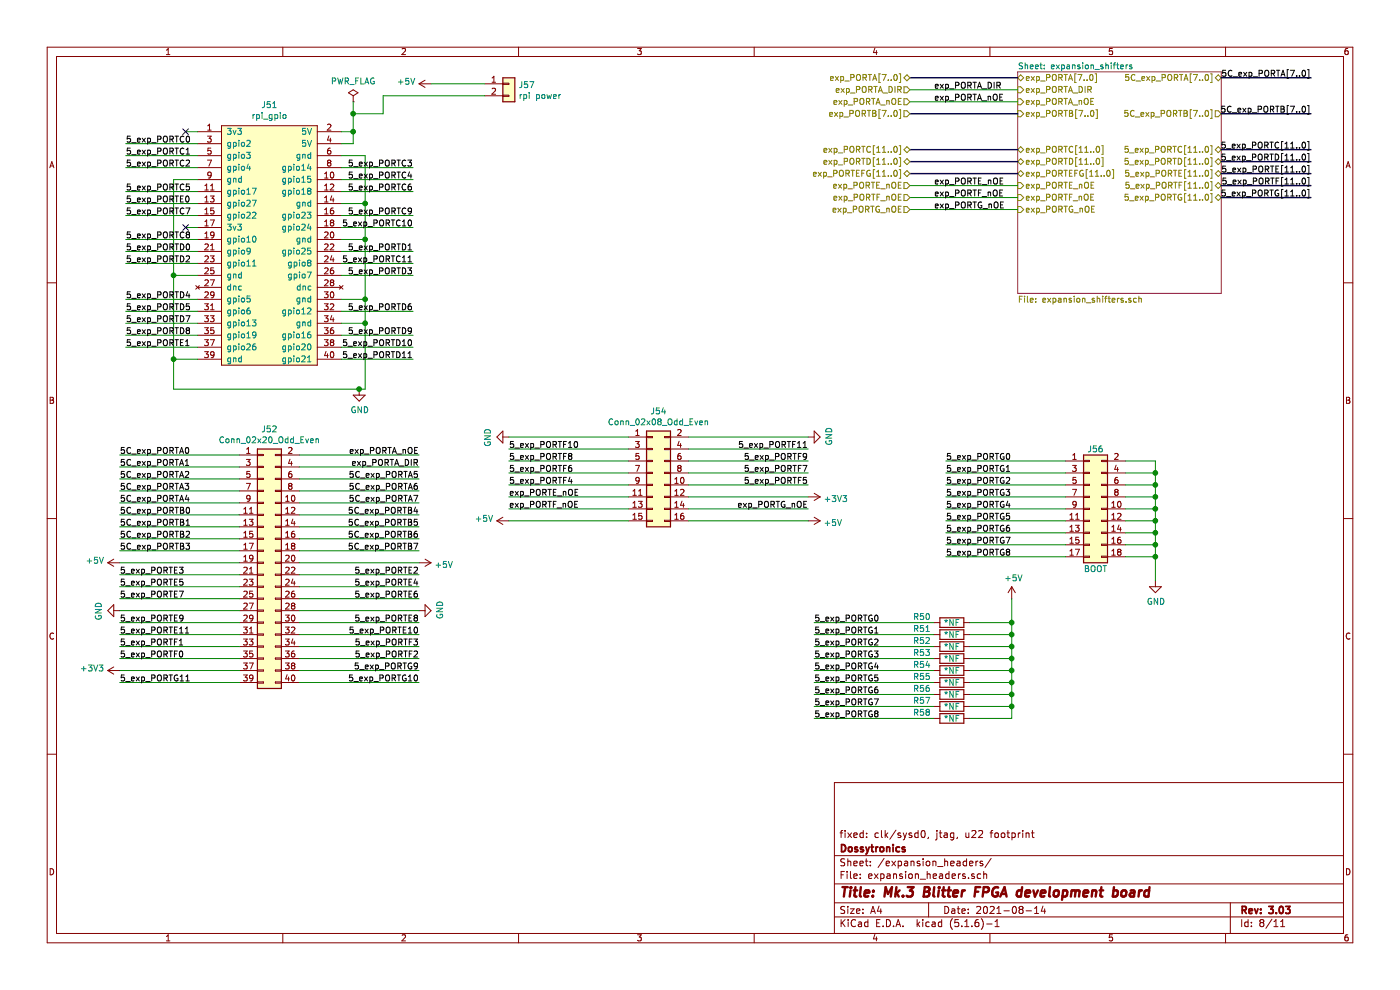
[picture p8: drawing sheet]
EESchema Schematic File Version 4
EELAYER 30 0
EELAYER END
$Descr A4 11693 8268
encoding utf-8
Sheet 8 11
Title "Mk.3 Blitter FPGA development board"
Date "2021-08-14"
Rev "3.03"
Comp "Dossytronics"
Comment1 "fixed: clk/sysd0, jtag, u22 footprint"
Comment2 ""
Comment3 ""
Comment4 ""
$EndDescr
Wire Wire Line
	1650 1900 1550 1900
Wire Wire Line
	1550 1100 1650 1100
Wire Wire Line
	1650 1500 1450 1500
Wire Wire Line
	1450 1500 1450 2300
Wire Wire Line
	1450 3250 3000 3250
Wire Wire Line
	3050 1300 2850 1300
Wire Wire Line
	2850 1700 3050 1700
Connection ~ 3050 1700
Wire Wire Line
	3050 1700 3050 1300
Wire Wire Line
	2850 2000 3050 2000
Connection ~ 3050 2000
Wire Wire Line
	3050 2000 3050 1700
Wire Wire Line
	2850 2500 3050 2500
Connection ~ 3050 2500
Wire Wire Line
	2850 2700 3050 2700
Connection ~ 3050 2700
Wire Wire Line
	3050 2700 3050 2500
Wire Wire Line
	1650 2300 1450 2300
Wire Wire Line
	1650 3000 1450 3000
Wire Wire Line
	1450 3000 1450 3250
Wire Wire Line
	1650 1200 1050 1200
Wire Wire Line
	1650 1300 1050 1300
Wire Wire Line
	1650 1400 1050 1400
Wire Wire Line
	1650 1600 1050 1600
Wire Wire Line
	1650 1800 1050 1800
Wire Wire Line
	2850 1800 3450 1800
Wire Wire Line
	1650 2100 1050 2100
Wire Wire Line
	2850 2100 3450 2100
Wire Wire Line
	2850 2200 3450 2200
Wire Wire Line
	1650 2600 1050 2600
Wire Wire Line
	2850 2600 3450 2600
Wire Wire Line
	1650 2800 1050 2800
Wire Wire Line
	2850 2800 3450 2800
Wire Wire Line
	2850 3000 3050 3000
Wire Wire Line
	3450 2900 2850 2900
Wire Wire Line
	1050 1700 1650 1700
Wire Wire Line
	1050 2900 1650 2900
Wire Wire Line
	1050 2200 1650 2200
Wire Wire Line
	3450 2300 3050 2300
Wire Wire Line
	1050 2500 1650 2500
Wire Wire Line
	1050 2700 1650 2700
Wire Wire Line
	3450 1900 2850 1900
Wire Wire Line
	1050 2000 1650 2000
Wire Wire Line
	3450 1400 2850 1400
Wire Wire Line
	3450 1500 2850 1500
Wire Wire Line
	3450 1600 2850 1600
Wire Wire Line
	2850 1200 2950 1200
Wire Wire Line
	2950 1200 2950 1100
Wire Wire Line
	2850 1100 2950 1100
Connection ~ 2950 1100
Wire Wire Line
	2950 1100 2950 950 
Text Label 3450 1400 2    50   ~ 0
5_exp_PORTC3
Text Label 3450 1500 2    50   ~ 0
5_exp_PORTC4
Text Label 3450 1600 2    50   ~ 0
5_exp_PORTC6
Text Label 3450 1800 2    50   ~ 0
5_exp_PORTC9
Text Label 3450 1900 2    50   ~ 0
5_exp_PORTC10
Text Label 3450 2100 2    50   ~ 0
5_exp_PORTD1
Text Label 3450 2300 2    50   ~ 0
5_exp_PORTD3
Text Label 1050 2500 0    50   ~ 0
5_exp_PORTD4
Text Label 1050 2700 0    50   ~ 0
5_exp_PORTD7
Text Label 3450 2900 2    50   ~ 0
5_exp_PORTD10
Text Label 1050 1700 0    50   ~ 0
5_exp_PORTE0
Text Label 1050 2900 0    50   ~ 0
5_exp_PORTE1
Text Label 1050 1200 0    50   ~ 0
5_exp_PORTC0
Text Label 1050 1300 0    50   ~ 0
5_exp_PORTC1
Text Label 1050 1400 0    50   ~ 0
5_exp_PORTC2
Text Label 1050 1600 0    50   ~ 0
5_exp_PORTC5
Text Label 1050 1800 0    50   ~ 0
5_exp_PORTC7
Text Label 1050 2000 0    50   ~ 0
5_exp_PORTC8
Text Label 3450 2200 2    50   ~ 0
5_exp_PORTC11
Text Label 1050 2100 0    50   ~ 0
5_exp_PORTD0
Text Label 1050 2200 0    50   ~ 0
5_exp_PORTD2
Text Label 1050 2600 0    50   ~ 0
5_exp_PORTD5
Text Label 3450 2600 2    50   ~ 0
5_exp_PORTD6
Text Label 1050 2800 0    50   ~ 0
5_exp_PORTD8
Text Label 3450 2800 2    50   ~ 0
5_exp_PORTD9
Text Label 3450 3000 2    50   ~ 0
5_exp_PORTD11
Text HLabel 7600 650  0    50   BiDi ~ 0
exp_PORTA[7..0]
Text HLabel 7600 750  0    50   Input ~ 0
exp_PORTA_DIR
Text HLabel 7600 850  0    50   Input ~ 0
exp_PORTA_nOE
Text HLabel 7600 950  0    50   Input ~ 0
exp_PORTB[7..0]
Text HLabel 7600 1250 0    50   BiDi ~ 0
exp_PORTC[11..0]
Text HLabel 7600 1350 0    50   BiDi ~ 0
exp_PORTD[11..0]
Text HLabel 7600 1450 0    50   BiDi ~ 0
exp_PORTEFG[11..0]
$Sheet
S 8500 600  1700 1850
U 6062A0BF
F0 "expansion_shifters" 50
F1 "expansion_shifters.sch" 50
F2 "exp_PORTA[7..0]" B L 8500 650 50 
F3 "exp_PORTA_DIR" I L 8500 750 50 
F4 "exp_PORTA_nOE" I L 8500 850 50 
F5 "exp_PORTC[11..0]" B L 8500 1250 50 
F6 "exp_PORTD[11..0]" B L 8500 1350 50 
F7 "exp_PORTEFG[11..0]" B L 8500 1450 50 
F8 "5C_exp_PORTA[7..0]" B R 10200 650 50 
F9 "5C_exp_PORTB[7..0]" O R 10200 950 50 
F10 "5_exp_PORTC[11..0]" B R 10200 1250 50 
F11 "5_exp_PORTD[11..0]" B R 10200 1350 50 
F12 "5_exp_PORTE[11..0]" B R 10200 1450 50 
F13 "5_exp_PORTF[11..0]" B R 10200 1550 50 
F14 "5_exp_PORTG[11..0]" B R 10200 1650 50 
F15 "exp_PORTE_nOE" I L 8500 1550 50 
F16 "exp_PORTF_nOE" I L 8500 1650 50 
F17 "exp_PORTG_nOE" I L 8500 1750 50 
F18 "exp_PORTB[7..0]" I L 8500 950 50 
$EndSheet
$Comp
L power:GND #PWR0167
U 1 1
P 3000 3250
F 0 "#PWR0167" H 3000 3000 50  0001 C CNN
F 1 "GND" H 3005 3077 50  0000 C CNN
F 2 "" H 3000 3250 50  0001 C CNN
F 3 "" H 3000 3250 50  0001 C CNN
	1    3000 3250
	1    0    0    -1  
$EndComp
Connection ~ 3000 3250
Wire Wire Line
	3000 3250 3050 3250
NoConn ~ 1550 1900
NoConn ~ 1550 1100
Text HLabel 7600 1550 0    50   Input ~ 0
exp_PORTE_nOE
Text HLabel 7600 1650 0    50   Input ~ 0
exp_PORTF_nOE
Text HLabel 7600 1750 0    50   Input ~ 0
exp_PORTG_nOE
Text Label 10950 650  2    50   ~ 0
5C_exp_PORTA[7..0]
Wire Bus Line
	10200 650  10950 650 
Text Label 10950 950  2    50   ~ 0
5C_exp_PORTB[7..0]
Wire Bus Line
	10200 950  10950 950 
Text Label 10950 1250 2    50   ~ 0
5_exp_PORTC[11..0]
Wire Bus Line
	10200 1250 10950 1250
Text Label 10950 1350 2    50   ~ 0
5_exp_PORTD[11..0]
Wire Bus Line
	10200 1350 10950 1350
Text Label 10950 1450 2    50   ~ 0
5_exp_PORTE[11..0]
Wire Bus Line
	10200 1450 10950 1450
Text Label 10950 1550 2    50   ~ 0
5_exp_PORTF[11..0]
Wire Bus Line
	10200 1550 10950 1550
Text Label 10950 1650 2    50   ~ 0
5_exp_PORTG[11..0]
Wire Bus Line
	10200 1650 10950 1650
Wire Wire Line
	3500 5100 2500 5100
Wire Wire Line
	3500 4800 2500 4800
Wire Wire Line
	3500 4900 2500 4900
Wire Wire Line
	3500 5000 2500 5000
Wire Wire Line
	7900 3850 8900 3850
Wire Wire Line
	7900 4050 8900 4050
Wire Wire Line
	1000 5600 2000 5600
Wire Wire Line
	2000 5100 1000 5100
Wire Wire Line
	2000 4800 1000 4800
Wire Wire Line
	2000 4900 1000 4900
Wire Wire Line
	2000 5000 1000 5000
Wire Wire Line
	8900 3950 7900 3950
Wire Wire Line
	4250 3650 5250 3650
Wire Wire Line
	1000 5400 2000 5400
Wire Wire Line
	1000 5500 2000 5500
Wire Wire Line
	4250 4050 5250 4050
Wire Wire Line
	4250 3950 5250 3950
Wire Wire Line
	3500 5200 2500 5200
Wire Wire Line
	5750 3650 6750 3650
Wire Wire Line
	2500 5400 3500 5400
Wire Wire Line
	2500 5500 3500 5500
Wire Wire Line
	5750 4050 6750 4050
Wire Wire Line
	5750 3950 6750 3950
Wire Wire Line
	2000 5300 1000 5300
$Comp
L power:PWR_FLAG #FLG0102
U 1 1
P 2950 850
F 0 "#FLG0102" H 2950 925 50  0001 C CNN
F 1 "PWR_FLAG" H 2950 1023 50  0000 C CNN
F 2 "" H 2950 850 50  0001 C CNN
F 3 "~" H 2950 850 50  0001 C CNN
	1    2950 850 
	1    0    0    -1  
$EndComp
$Comp
L power:GND #PWR0191
U 1 1
P 1000 5100
F 0 "#PWR0191" H 1000 4850 50  0001 C CNN
F 1 "GND" H 1005 4927 50  0000 C CNN
F 2 "" H 1000 5100 50  0001 C CNN
F 3 "" H 1000 5100 50  0001 C CNN
	1    1000 5100
	0    1    1    0   
$EndComp
$Comp
L power:GND #PWR0192
U 1 1
P 3500 5100
F 0 "#PWR0192" H 3500 4850 50  0001 C CNN
F 1 "GND" H 3505 4927 50  0000 C CNN
F 2 "" H 3500 5100 50  0001 C CNN
F 3 "" H 3500 5100 50  0001 C CNN
	1    3500 5100
	0    -1   -1   0   
$EndComp
Text Label 3500 4800 2    50   ~ 0
5_exp_PORTE2
Text Label 3500 4900 2    50   ~ 0
5_exp_PORTE4
Text Label 3500 5000 2    50   ~ 0
5_exp_PORTE6
Text Label 3500 5300 2    50   ~ 0
5_exp_PORTE10
Text Label 1000 4800 0    50   ~ 0
5_exp_PORTE3
Text Label 1000 4900 0    50   ~ 0
5_exp_PORTE5
Text Label 1000 5000 0    50   ~ 0
5_exp_PORTE7
Text Label 1000 5200 0    50   ~ 0
5_exp_PORTE9
Text Label 1000 5300 0    50   ~ 0
5_exp_PORTE11
$Comp
L power:+5V #PWR0195
U 1 1
P 4250 4350
F 0 "#PWR0195" H 4250 4200 50  0001 C CNN
F 1 "+5V" V 4265 4478 50  0000 L CNN
F 2 "" H 4250 4350 50  0001 C CNN
F 3 "" H 4250 4350 50  0001 C CNN
	1    4250 4350
	0    -1   -1   0   
$EndComp
$Comp
L power:GND #PWR0196
U 1 1
P 4250 3650
F 0 "#PWR0196" H 4250 3400 50  0001 C CNN
F 1 "GND" H 4255 3477 50  0000 C CNN
F 2 "" H 4250 3650 50  0001 C CNN
F 3 "" H 4250 3650 50  0001 C CNN
	1    4250 3650
	0    1    1    0   
$EndComp
$Comp
L power:+5V #PWR0199
U 1 1
P 6750 4350
F 0 "#PWR0199" H 6750 4200 50  0001 C CNN
F 1 "+5V" V 6765 4478 50  0000 L CNN
F 2 "" H 6750 4350 50  0001 C CNN
F 3 "" H 6750 4350 50  0001 C CNN
	1    6750 4350
	0    1    1    0   
$EndComp
Text Label 1000 5500 0    50   ~ 0
5_exp_PORTF0
Text Label 3500 5500 2    50   ~ 0
5_exp_PORTF2
Text Label 4250 4050 0    50   ~ 0
5_exp_PORTF4
Text Label 4250 3950 0    50   ~ 0
5_exp_PORTF6
Text Label 1000 5400 0    50   ~ 0
5_exp_PORTF1
Text Label 3500 5400 2    50   ~ 0
5_exp_PORTF3
Text Label 6750 4050 2    50   ~ 0
5_exp_PORTF5
Text Label 6750 3950 2    50   ~ 0
5_exp_PORTF7
Wire Wire Line
	4250 3850 5250 3850
Wire Wire Line
	6750 3850 5750 3850
Wire Wire Line
	7900 4650 8900 4650
Wire Wire Line
	3500 5600 2500 5600
Wire Wire Line
	1000 5700 2000 5700
$Comp
L power:GND #PWR0203
U 1 1
P 9650 4850
F 0 "#PWR0203" H 9650 4600 50  0001 C CNN
F 1 "GND" H 9655 4677 50  0000 C CNN
F 2 "" H 9650 4850 50  0001 C CNN
F 3 "" H 9650 4850 50  0001 C CNN
	1    9650 4850
	1    0    0    -1  
$EndComp
Wire Wire Line
	9400 3850 9650 3850
Wire Wire Line
	9650 3850 9650 3950
Wire Wire Line
	9400 4350 9650 4350
Connection ~ 9650 4350
Wire Wire Line
	9400 4250 9650 4250
Connection ~ 9650 4250
Wire Wire Line
	9650 4250 9650 4350
Wire Wire Line
	9400 4150 9650 4150
Connection ~ 9650 4150
Wire Wire Line
	9650 4150 9650 4250
Wire Wire Line
	9400 4050 9650 4050
Connection ~ 9650 4050
Wire Wire Line
	9650 4050 9650 4150
Wire Wire Line
	9400 3950 9650 3950
Connection ~ 9650 3950
Wire Wire Line
	9650 3950 9650 4050
Text Label 4250 3850 0    50   ~ 0
5_exp_PORTF8
Text Label 6750 3850 2    50   ~ 0
5_exp_PORTF9
Text Label 7900 4650 0    50   ~ 0
5_exp_PORTG8
Text Label 3500 5600 2    50   ~ 0
5_exp_PORTG9
Text Label 3500 5700 2    50   ~ 0
5_exp_PORTG10
Text Label 1000 5700 0    50   ~ 0
5_exp_PORTG11
Wire Wire Line
	1000 3800 2000 3800
Wire Wire Line
	1000 4000 2000 4000
Wire Wire Line
	1000 4200 2000 4200
Wire Wire Line
	3500 4100 2500 4100
Text Label 1000 3800 0    50   ~ 0
5C_exp_PORTA0
Text Label 1000 4000 0    50   ~ 0
5C_exp_PORTA2
Text Label 1000 4200 0    50   ~ 0
5C_exp_PORTA4
Text Label 3500 4100 2    50   ~ 0
5C_exp_PORTA6
Wire Wire Line
	2000 3900 1000 3900
Wire Wire Line
	2000 4100 1000 4100
Wire Wire Line
	2500 4000 3500 4000
Wire Wire Line
	2500 4200 3500 4200
Text Label 1000 3900 0    50   ~ 0
5C_exp_PORTA1
Text Label 1000 4100 0    50   ~ 0
5C_exp_PORTA3
Text Label 3500 4000 2    50   ~ 0
5C_exp_PORTA5
Text Label 3500 4200 2    50   ~ 0
5C_exp_PORTA7
Wire Wire Line
	2000 4400 1000 4400
Wire Wire Line
	2000 4600 1000 4600
Wire Wire Line
	2500 4400 3500 4400
Wire Wire Line
	2500 4600 3500 4600
Text Label 1000 4400 0    50   ~ 0
5C_exp_PORTB1
Text Label 1000 4600 0    50   ~ 0
5C_exp_PORTB3
Text Label 3500 4400 2    50   ~ 0
5C_exp_PORTB5
Text Label 3500 4600 2    50   ~ 0
5C_exp_PORTB7
Wire Wire Line
	1000 4300 2000 4300
Wire Wire Line
	1000 4500 2000 4500
Wire Wire Line
	3500 4300 2500 4300
Wire Wire Line
	3500 4500 2500 4500
Text Label 1000 4300 0    50   ~ 0
5C_exp_PORTB0
Text Label 1000 4500 0    50   ~ 0
5C_exp_PORTB2
Text Label 3500 4300 2    50   ~ 0
5C_exp_PORTB4
Text Label 3500 4500 2    50   ~ 0
5C_exp_PORTB6
Wire Wire Line
	7600 1550 8500 1550
Wire Wire Line
	7600 1650 8500 1650
Wire Wire Line
	7600 1750 8500 1750
Text Label 7800 1550 0    50   ~ 0
exp_PORTE_nOE
Text Label 7800 1650 0    50   ~ 0
exp_PORTF_nOE
Text Label 7800 1750 0    50   ~ 0
exp_PORTG_nOE
Wire Bus Line
	7600 1250 8500 1250
Wire Bus Line
	7600 1350 8500 1350
Wire Bus Line
	7600 1450 8500 1450
Wire Bus Line
	7600 950  8500 950 
Wire Bus Line
	7600 650  8500 650 
Wire Wire Line
	7600 750  8500 750 
Wire Wire Line
	7600 850  8500 850 
Text Label 7800 750  0    50   ~ 0
exp_PORTA_DIR
Text Label 7800 850  0    50   ~ 0
exp_PORTA_nOE
Wire Wire Line
	7900 4350 8900 4350
Wire Wire Line
	7900 4450 8900 4450
Text Label 3500 3800 2    50   ~ 0
exp_PORTA_nOE
Text Label 4250 4150 0    50   ~ 0
exp_PORTE_nOE
$Comp
L Connector_Generic:Conn_02x08_Odd_Even J54
U 1 1
P 5450 3950
F 0 "J54" H 5500 4467 50  0000 C CNN
F 1 "Conn_02x08_Odd_Even" H 5500 4376 50  0000 C CNN
F 2 "mk3blit:PinHeader_2x08_P2.54mm_Vertical_SMD-dom" H 5450 3950 50  0001 C CNN
F 3 "~" H 5450 3950 50  0001 C CNN
	1    5450 3950
	1    0    0    -1  
$EndComp
$Comp
L power:GND #PWR0187
U 1 1
P 6750 3650
F 0 "#PWR0187" H 6750 3400 50  0001 C CNN
F 1 "GND" H 6755 3477 50  0000 C CNN
F 2 "" H 6750 3650 50  0001 C CNN
F 3 "" H 6750 3650 50  0001 C CNN
	1    6750 3650
	0    -1   -1   0   
$EndComp
Wire Wire Line
	1000 5200 2000 5200
Wire Wire Line
	3500 5300 2500 5300
Wire Wire Line
	5250 4350 4250 4350
Wire Wire Line
	6750 4350 5750 4350
Wire Wire Line
	3500 3900 2500 3900
Wire Wire Line
	3500 3800 2500 3800
Wire Wire Line
	4250 4150 5250 4150
Wire Wire Line
	4250 4250 5250 4250
Text Label 7900 3950 0    50   ~ 0
5_exp_PORTG1
Text Label 7900 4150 0    50   ~ 0
5_exp_PORTG3
Text Label 7900 4250 0    50   ~ 0
5_exp_PORTG4
Text Label 7900 4350 0    50   ~ 0
5_exp_PORTG5
Text Label 7900 4450 0    50   ~ 0
5_exp_PORTG6
Text Label 4250 4250 0    50   ~ 0
exp_PORTF_nOE
Text Label 6750 4250 2    50   ~ 0
exp_PORTG_nOE
Wire Wire Line
	5750 4150 6750 4150
Wire Wire Line
	6750 4250 5750 4250
$Comp
L power:+3V3 #PWR0200
U 1 1
P 6750 4150
F 0 "#PWR0200" H 6750 4000 50  0001 C CNN
F 1 "+3V3" V 6765 4278 50  0000 L CNN
F 2 "" H 6750 4150 50  0001 C CNN
F 3 "" H 6750 4150 50  0001 C CNN
	1    6750 4150
	0    1    1    0   
$EndComp
Text Label 7900 3850 0    50   ~ 0
5_exp_PORTG0
Text Label 7900 4050 0    50   ~ 0
5_exp_PORTG2
$Comp
L power:+3V3 #PWR0194
U 1 1
P 1000 5600
F 0 "#PWR0194" H 1000 5450 50  0001 C CNN
F 1 "+3V3" V 1015 5728 50  0000 L CNN
F 2 "" H 1000 5600 50  0001 C CNN
F 3 "" H 1000 5600 50  0001 C CNN
	1    1000 5600
	0    -1   -1   0   
$EndComp
Text Label 3500 5200 2    50   ~ 0
5_exp_PORTE8
Wire Wire Line
	4250 3750 5250 3750
Wire Wire Line
	6750 3750 5750 3750
Wire Wire Line
	7900 4550 8900 4550
Text Label 4250 3750 0    50   ~ 0
5_exp_PORTF10
Text Label 6750 3750 2    50   ~ 0
5_exp_PORTF11
Text Label 7900 4550 0    50   ~ 0
5_exp_PORTG7
Wire Wire Line
	9650 4350 9650 4450
Wire Wire Line
	9400 4450 9650 4450
Connection ~ 9650 4450
Wire Wire Line
	9650 4450 9650 4550
Wire Wire Line
	9400 4550 9650 4550
Connection ~ 9650 4550
Wire Wire Line
	9650 4550 9650 4650
Wire Wire Line
	2500 5700 3500 5700
Wire Wire Line
	9400 4650 9650 4650
Connection ~ 9650 4650
Wire Wire Line
	9650 4650 9650 4850
$Comp
L Connector_Generic:Conn_02x09_Odd_Even J56
U 1 1
P 9100 4250
F 0 "J56" H 9150 4750 50  0000 C CNN
F 1 "BOOT" H 9150 3750 50  0000 C CNN
F 2 "Connector_PinHeader_2.54mm:PinHeader_2x09_P2.54mm_Vertical" H 9100 4250 50  0001 C CNN
F 3 "~" H 9100 4250 50  0001 C CNN
	1    9100 4250
	1    0    0    -1  
$EndComp
$Comp
L Connector_Generic:Conn_02x20_Odd_Even J52
U 1 1
P 2200 4700
F 0 "J52" H 2250 5817 50  0000 C CNN
F 1 "Conn_02x20_Odd_Even" H 2250 5726 50  0000 C CNN
F 2 "mk3blit:PinHeader_2x20_P2.54mm_Vertical_SMD-dom" H 2200 4700 50  0001 C CNN
F 3 "~" H 2200 4700 50  0001 C CNN
	1    2200 4700
	1    0    0    -1  
$EndComp
$Comp
L power:+5V #PWR0188
U 1 1
P 1000 4700
F 0 "#PWR0188" H 1000 4550 50  0001 C CNN
F 1 "+5V" V 1015 4828 50  0000 L CNN
F 2 "" H 1000 4700 50  0001 C CNN
F 3 "" H 1000 4700 50  0001 C CNN
	1    1000 4700
	0    -1   -1   0   
$EndComp
Wire Wire Line
	2500 4700 3500 4700
$Comp
L power:+5V #PWR0189
U 1 1
P 3500 4700
F 0 "#PWR0189" H 3500 4550 50  0001 C CNN
F 1 "+5V" V 3515 4828 50  0000 L CNN
F 2 "" H 3500 4700 50  0001 C CNN
F 3 "" H 3500 4700 50  0001 C CNN
	1    3500 4700
	0    1    1    0   
$EndComp
Wire Wire Line
	1000 4700 2000 4700
Wire Wire Line
	8900 4250 7900 4250
Wire Wire Line
	8900 4150 7900 4150
Wire Wire Line
	3050 2300 2850 2300
Wire Wire Line
	3050 3000 3450 3000
$Comp
L Connector_Generic:Conn_01x02 J57
U 1 1
P 4250 700
F 0 "J57" H 4330 692 50  0000 L CNN
F 1 "rpi power" H 4330 601 50  0000 L CNN
F 2 "Connector_PinHeader_2.54mm:PinHeader_1x02_P2.54mm_Vertical" H 4250 700 50  0001 C CNN
F 3 "~" H 4250 700 50  0001 C CNN
	1    4250 700 
	1    0    0    -1  
$EndComp
Wire Wire Line
	2950 950  3200 950 
Wire Wire Line
	3200 950  3200 800 
Wire Wire Line
	3200 800  4050 800 
Connection ~ 2950 950 
Wire Wire Line
	2950 950  2950 850 
Wire Wire Line
	4050 700  3600 700 
$Comp
L power:+5V #PWR0190
U 1 1
P 3600 700
F 0 "#PWR0190" H 3600 550 50  0001 C CNN
F 1 "+5V" V 3615 828 50  0000 L CNN
F 2 "" H 3600 700 50  0001 C CNN
F 3 "" H 3600 700 50  0001 C CNN
	1    3600 700 
	0    -1   -1   0   
$EndComp
Wire Wire Line
	3050 2700 3050 3250
Wire Wire Line
	1450 2300 1450 3000
Connection ~ 1450 2300
Connection ~ 1450 3000
Wire Wire Line
	3050 2000 3050 2500
Text Label 3500 3900 2    50   ~ 0
exp_PORTA_DIR
Wire Wire Line
	6800 5200 7800 5200
Wire Wire Line
	6800 5400 7800 5400
Wire Wire Line
	7800 5300 6800 5300
Wire Wire Line
	6800 6000 7800 6000
Text Label 6800 6000 0    50   ~ 0
5_exp_PORTG8
Wire Wire Line
	6800 5700 7800 5700
Wire Wire Line
	6800 5800 7800 5800
Text Label 6800 5300 0    50   ~ 0
5_exp_PORTG1
Text Label 6800 5500 0    50   ~ 0
5_exp_PORTG3
Text Label 6800 5600 0    50   ~ 0
5_exp_PORTG4
Text Label 6800 5700 0    50   ~ 0
5_exp_PORTG5
Text Label 6800 5800 0    50   ~ 0
5_exp_PORTG6
Text Label 6800 5200 0    50   ~ 0
5_exp_PORTG0
Text Label 6800 5400 0    50   ~ 0
5_exp_PORTG2
Wire Wire Line
	6800 5900 7800 5900
Text Label 6800 5900 0    50   ~ 0
5_exp_PORTG7
Wire Wire Line
	7800 5600 6800 5600
Wire Wire Line
	7800 5500 6800 5500
$Comp
L Device:R R50
U 1 1
P 7950 5200
F 0 "R50" V 7900 4950 50  0000 C CNN
F 1 "*NF" V 7950 5200 50  0000 C CNN
F 2 "Resistors_SMD:R_0805" V 7880 5200 50  0001 C CNN
F 3 "~" H 7950 5200 50  0001 C CNN
	1    7950 5200
	0    1    1    0   
$EndComp
$Comp
L Device:R R51
U 1 1
P 7950 5300
F 0 "R51" V 7900 5050 50  0000 C CNN
F 1 "*NF" V 7950 5300 50  0000 C CNN
F 2 "Resistors_SMD:R_0805" V 7880 5300 50  0001 C CNN
F 3 "~" H 7950 5300 50  0001 C CNN
	1    7950 5300
	0    1    1    0   
$EndComp
$Comp
L Device:R R52
U 1 1
P 7950 5400
F 0 "R52" V 7900 5150 50  0000 C CNN
F 1 "*NF" V 7950 5400 50  0000 C CNN
F 2 "Resistors_SMD:R_0805" V 7880 5400 50  0001 C CNN
F 3 "~" H 7950 5400 50  0001 C CNN
	1    7950 5400
	0    1    1    0   
$EndComp
$Comp
L Device:R R53
U 1 1
P 7950 5500
F 0 "R53" V 7900 5250 50  0000 C CNN
F 1 "*NF" V 7950 5500 50  0000 C CNN
F 2 "Resistors_SMD:R_0805" V 7880 5500 50  0001 C CNN
F 3 "~" H 7950 5500 50  0001 C CNN
	1    7950 5500
	0    1    1    0   
$EndComp
$Comp
L Device:R R54
U 1 1
P 7950 5600
F 0 "R54" V 7900 5350 50  0000 C CNN
F 1 "*NF" V 7950 5600 50  0000 C CNN
F 2 "Resistors_SMD:R_0805" V 7880 5600 50  0001 C CNN
F 3 "~" H 7950 5600 50  0001 C CNN
	1    7950 5600
	0    1    1    0   
$EndComp
$Comp
L Device:R R55
U 1 1
P 7950 5700
F 0 "R55" V 7900 5450 50  0000 C CNN
F 1 "*NF" V 7950 5700 50  0000 C CNN
F 2 "Resistors_SMD:R_0805" V 7880 5700 50  0001 C CNN
F 3 "~" H 7950 5700 50  0001 C CNN
	1    7950 5700
	0    1    1    0   
$EndComp
$Comp
L Device:R R56
U 1 1
P 7950 5800
F 0 "R56" V 7900 5550 50  0000 C CNN
F 1 "*NF" V 7950 5800 50  0000 C CNN
F 2 "Resistors_SMD:R_0805" V 7880 5800 50  0001 C CNN
F 3 "~" H 7950 5800 50  0001 C CNN
	1    7950 5800
	0    1    1    0   
$EndComp
$Comp
L Device:R R57
U 1 1
P 7950 5900
F 0 "R57" V 7900 5650 50  0000 C CNN
F 1 "*NF" V 7950 5900 50  0000 C CNN
F 2 "Resistors_SMD:R_0805" V 7880 5900 50  0001 C CNN
F 3 "~" H 7950 5900 50  0001 C CNN
	1    7950 5900
	0    1    1    0   
$EndComp
$Comp
L Device:R R58
U 1 1
P 7950 6000
F 0 "R58" V 7900 5750 50  0000 C CNN
F 1 "*NF" V 7950 6000 50  0000 C CNN
F 2 "Resistors_SMD:R_0805" V 7880 6000 50  0001 C CNN
F 3 "~" H 7950 6000 50  0001 C CNN
	1    7950 6000
	0    1    1    0   
$EndComp
Wire Wire Line
	8100 6000 8450 6000
Wire Wire Line
	8450 6000 8450 5900
Wire Wire Line
	8100 5200 8450 5200
Connection ~ 8450 5200
Wire Wire Line
	8450 5200 8450 5000
Wire Wire Line
	8100 5300 8450 5300
Connection ~ 8450 5300
Wire Wire Line
	8450 5300 8450 5200
Wire Wire Line
	8100 5400 8450 5400
Connection ~ 8450 5400
Wire Wire Line
	8450 5400 8450 5300
Wire Wire Line
	8100 5500 8450 5500
Connection ~ 8450 5500
Wire Wire Line
	8450 5500 8450 5400
Wire Wire Line
	8100 5600 8450 5600
Connection ~ 8450 5600
Wire Wire Line
	8450 5600 8450 5500
Wire Wire Line
	8100 5700 8450 5700
Connection ~ 8450 5700
Wire Wire Line
	8450 5700 8450 5600
Wire Wire Line
	8100 5800 8450 5800
Connection ~ 8450 5800
Wire Wire Line
	8450 5800 8450 5700
Wire Wire Line
	8100 5900 8450 5900
Connection ~ 8450 5900
Wire Wire Line
	8450 5900 8450 5800
$Comp
L power:+5V #PWR0201
U 1 1
P 8450 5000
F 0 "#PWR0201" H 8450 4850 50  0001 C CNN
F 1 "+5V" H 8465 5173 50  0000 C CNN
F 2 "" H 8450 5000 50  0001 C CNN
F 3 "" H 8450 5000 50  0001 C CNN
	1    8450 5000
	1    0    0    -1  
$EndComp
$Comp
L rpi:rpi_gpio J51
U 1 1
P 2100 1750
F 0 "J51" H 2250 2625 50  0000 C CNN
F 1 "rpi_gpio" H 2250 2534 50  0000 C CNN
F 2 "mk3blit:PinSocket_2x20_P2.54mm_Vertical_SMD-dom" H 2100 1750 50  0001 C CNN
F 3 "" H 2100 1750 50  0001 C CNN
	1    2100 1750
	1    0    0    -1  
$EndComp
$EndSCHEMATC
